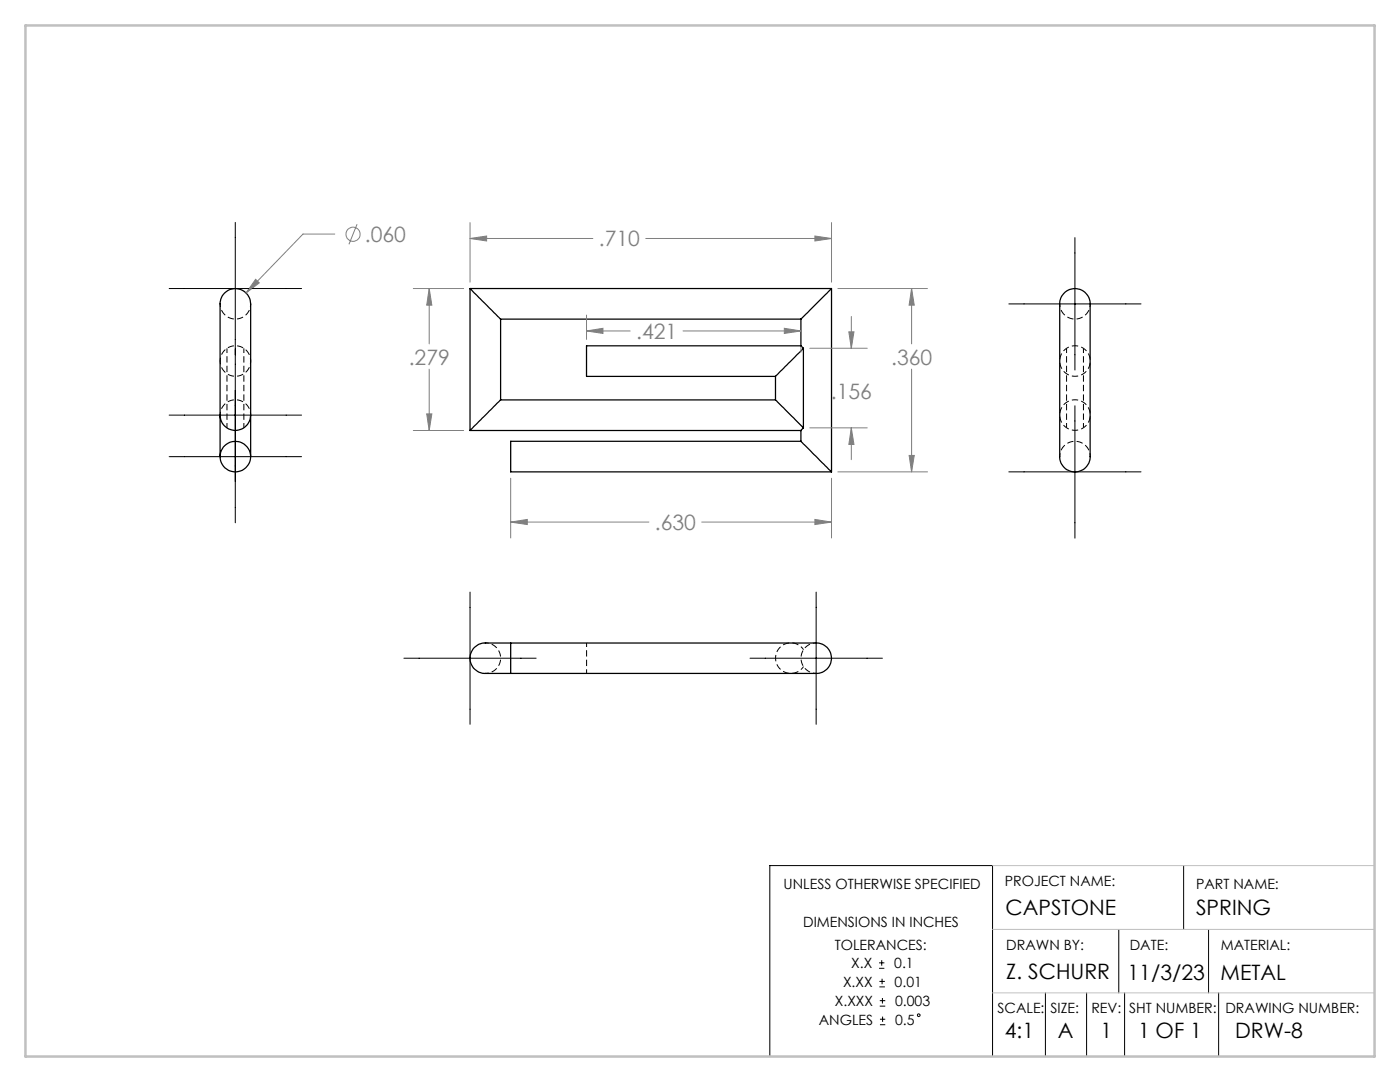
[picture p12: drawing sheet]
<svg xmlns="http://www.w3.org/2000/svg" width="279mm" height="216mm" viewBox="0 0 279 216" stroke-linecap="round" stroke-linejoin="round" font-family="sans-serif">
<g fill="none" stroke="#000" stroke-width=".25">
<path d="M93.8 57.6l6.1 6.1M93.8 57.6h72.1M93.8 57.6v28.3M165.9 57.6l-6.1 6.1M165.9 57.6v36.6M212.3 58.5a3 3 0 0 1 3.4-.7 3 3 0 0 1 1.9 2.8v30.5a3 3 0 0 1-3.1 3.1 3 3 0 0 1-3-3.1v-30.7l.2-1zM99.9 79.8l-6.1 6.1M99.9 63.7h59.9M99.9 63.7v16.1M99.9 79.8h54.9M154.8 79.8l5.5 5.6M154.8 75.1v4.7"/>
<path d="M159.8 69l.5 .5M159.8 69h-42.7v6.1h37.7M159.8 63.7v5.3M160.3 69.5l-5.5 5.6M160.3 69.5v15.9M43.9 82.8a3.1 3.1 0 0 0 3.1 3.1 3.1 3.1 0 0 0 3-3.1M43.9 91.1v-30.5a3.1 3.1 0 0 1 3.1-3 3.1 3.1 0 0 1 3 3v30.5M93.8 85.9h66M159.8 88.1l6.1 6.1M159.8 88.1h-57.9v6.1h64M159.8 85.9v2.2M160.3 85.4l-.5 .5"/>
<path d="M94.5 129.4a2.89 2.89 0 0 1 2.3-1.1h66.1a3 3 0 0 1 3 3 3 3 0 0 1-3 3.1h-66.1a3.1 3.1 0 0 1-2.7-1.8 3.1 3.1 0 0 1 .4-3.2zM101.9 128.3v6.1"/>
<circle cx="47" cy="91.1" r="3.1"/>
</g>
<path d="M43.9 60.6a3 3 0 0 0 3.1 3.1 3 3 0 0 0 3-3.1M43.9 72a3 3 0 0 1 4.5-2.7 3 3 0 0 1 .3 5.2 3 3 0 0 1-4.7-2l-.1-.5M217.6 60.6a3 3 0 0 1-3.1 3.1 3 3 0 0 1-3-3.1M43.9 82.8a3 3 0 0 1 3.1-3 3 3 0 0 1 3 3M217.6 91.1a3 3 0 0 0-3.1-3 3 3 0 0 0-3 3M96.9 134.4a3 3 0 0 0 3-3.1 3 3 0 0 0-3-3M162.9 134.4a3 3 0 0 1-3-3.1 3 3 0 0 1 3-3" fill="none" stroke="#000" stroke-width=".2" stroke-dasharray="1.3 .6" stroke-dashoffset=".6" stroke-linecap="butt"/>
<path d="M45.3 69.5v15.9M216.2 69.5v15.9M48.7 85.4v-15.9M212.9 85.4v-15.9" fill="none" stroke="#000" stroke-width=".2" stroke-dasharray="1.3 .6" stroke-dashoffset=".3" stroke-linecap="butt"/>
<path d="M212.9 69.5a3 3 0 0 1 3.3 0M216.2 85.4a3 3 0 0 1-3.3 0" fill="none" stroke="#000" stroke-width=".2" stroke-dasharray="1.3 .6" stroke-dashoffset=".8" stroke-linecap="butt"/>
<path d="M216.2 69.5a3 3 0 0 1 .6 4.5 3 3 0 0 1-4.6 0 3 3 0 0 1 .7-4.5M216.2 85.4a3 3 0 0 0 .6-4.6 3 3 0 0 0-4.6 0 3 3 0 0 0 .7 4.6M160.4 133a3 3 0 0 1-4.6 .6 3 3 0 0 1 0-4.6 3 3 0 0 1 4.6 .6" fill="none" stroke="#000" stroke-width=".2" stroke-dasharray="1.3 .6" stroke-dashoffset=".5" stroke-linecap="butt"/>
<path d="M117.1 128.3v6.1" fill="none" stroke="#000" stroke-width=".2" stroke-dasharray="1.3 .6" stroke-dashoffset=".4" stroke-linecap="butt"/>
<g fill="none" stroke="#808080" stroke-width=".2">
<path d="M51 55.7l.8 .7-2.7 2.1zM66.8 46.7h-6.3l-11.4 11.8M71.3 44.7l-1.7 4.1M82.5 57.6h10M85.7 57.6v11M85.7 57.6l.5 3.3h-1zM93.8 44.4v11.9M93.8 47.6h24.5M93.8 47.6l3.3-.5v1zM128.9 47.6h37M162.6 47.1l3.3 .5-3.3 .5zM165.9 44.4v11.9"/>
<path d="M167.2 57.6h17.9M181.9 57.6v11M181.9 57.6l.6 3.3h-1.1zM85.7 73.7v12.2M117.1 62.9v4.8M117.1 66h8.7M117.1 66l3.2-.5v1zM136.3 66h23.5M156.5 65.5l3.3 .5-3.3 .5zM159.8 69.2v1.1M161.6 69.5h11.5M169.4 66.2h1l-.5 3.3z"/>
<path d="M169.9 63.1v6.4M181.9 73.7v20.5M82.5 85.9h10M85.2 82.6h1l-.5 3.3zM101.9 95.4v12M161.6 85.4h11.5M165.9 95.4v12M167.2 94.2h17.9M169.9 85.4v6.3M169.9 85.4l.5 3.3h-1zM181.4 90.9h1.1l-.6 3.3zM101.9 104.2h27.6"/>
<path d="M101.9 104.2l3.3-.6v1.1zM140.1 104.2h25.8M162.6 103.6l3.3 .6-3.3 .5z"/>
<circle cx="70.5" cy="46.7" r="1.4"/>
</g>
<g fill="none" stroke="#000" stroke-width=".2">
<path d="M33.8 57.6h26.4M47 44.4v59.9M214.5 47.4v26.4M201.3 60.6h26.4M33.8 91.1h26.4M33.8 82.8h26.4M201.3 94.2h26.4M214.5 81v26.4M93.8 118.1v26.4M162.9 118.1v26.4M80.6 131.3h26.4M149.7 131.3h26.4"/>
<path d="M236.2 172.7v12.8M175.4 193.2h1.1M175.4 192.1h1.1M175.5 196.9h1.1M175.5 195.8h1.1M175.6 199.7h1.1M176 191.6v1.1M176 195.3v1.1M176.1 199.1v1.1M208.6 198.1v12.7M216.9 198.1v12.7M223.3 185.5v12.6"/>
<path d="M224.4 198.1v12.7M241.2 185.5v12.6M243.2 198.1v12.7M153.6 210.8v-38.1h44.5v38.1M175.6 200.8h1.1M175.6 204.5h1.1M175.6 203.4h1.1M176.1 202.8v1.1"/>
<circle cx="183.3" cy="202.6" r=".28"/>
</g>
<path d="M198.1 172.7h76.2v12.8h-76.2M198.1 198.1h76.2" fill="none" stroke="#c0c0c0" stroke-width=".2"/>
<path d="M5.1 5.1h269.2v205.7h-269.2z" fill="none" stroke="#c0c0c0" stroke-width=".5"/>
<path d="M181.4 90.9h1.1l-.6 3.3zM181.9 57.6l.6 3.3h-1.1zM85.7 57.6l.5 3.3h-1zM85.2 82.6h1l-.5 3.3zM101.9 104.2l3.3-.6v1.1zM162.6 103.6l3.3 .6-3.3 .5zM156.5 65.5l3.3 .5-3.3 .5zM117.1 66l3.2-.5v1zM162.6 47.1l3.3 .5-3.3 .5zM93.8 47.6l3.3-.5v1zM169.9 85.4l.5 3.3h-1zM169.4 66.2h1l-.5 3.3zM51 55.7l-1.9 2.8 2.7-2.1z" fill="#808080"/>
<g font-size="4.2" fill="#808080">
<text x="72.8" y="48.3">.060</text>
<text x="119.5" y="49.2">.710</text>
<text x="127" y="67.6">.421</text>
<text x="81.6" y="72.7">.279</text>
<text x="177.8" y="72.7">.360</text>
<text x="165.8" y="79.7">.156</text>
<text x="130.7" y="105.7">.630</text>
</g>
<g font-size="4.2">
<text x="200.7" y="182.7">CAPSTONE</text>
<text x="238.7" y="182.7">SPRING</text>
<text x="200.8" y="195.4">Z. SCHURR</text>
<text x="225" y="195.5">11/3/23</text>
<text x="243.6" y="195.5">METAL</text>
<text x="200.6" y="207.1">4:1</text>
<text x="211.1" y="207.1">A</text>
<text x="219.6" y="207.1">1</text>
<text x="227.1" y="207.1">1 OF 1</text>
<text x="246.5" y="207.1">DRW-8</text>
</g>
<g font-size="2.8">
<text x="156.4" y="177.3">UNLESS OTHERWISE SPECIFIED</text>
<text x="200.5" y="176.8">PROJECT NAME:</text>
<text x="238.7" y="177.3">PART NAME:</text>
<text x="160.3" y="185">DIMENSIONS IN INCHES</text>
<text x="166.6" y="189.6">TOLERANCES:</text>
<text x="200.8" y="189.6">DRAWN BY:</text>
<text x="225.5" y="189.6">DATE:</text>
<text x="243.6" y="189.6">MATERIAL:</text>
<text x="168.2" y="196.9">X.XX</text>
<text x="169.9" y="193.2">X.X</text>
<text x="178.5" y="193.2">0.1</text>
<text x="178.5" y="196.9">0.01</text>
<text x="166.6" y="200.7">X.XXX</text>
<text x="178.6" y="200.7">0.003</text>
<text x="199.1" y="202.1">SCALE:</text>
<text x="209.6" y="202.1">SIZE:</text>
<text x="217.8" y="202.1">REV:</text>
<text x="225.3" y="202.1">SHT NUMBER:</text>
<text x="244.6" y="202.1">DRAWING NUMBER:</text>
<text x="163.4" y="204.4">ANGLES</text>
<text x="178.6" y="204.4">0.5</text>
</g>
</svg>
